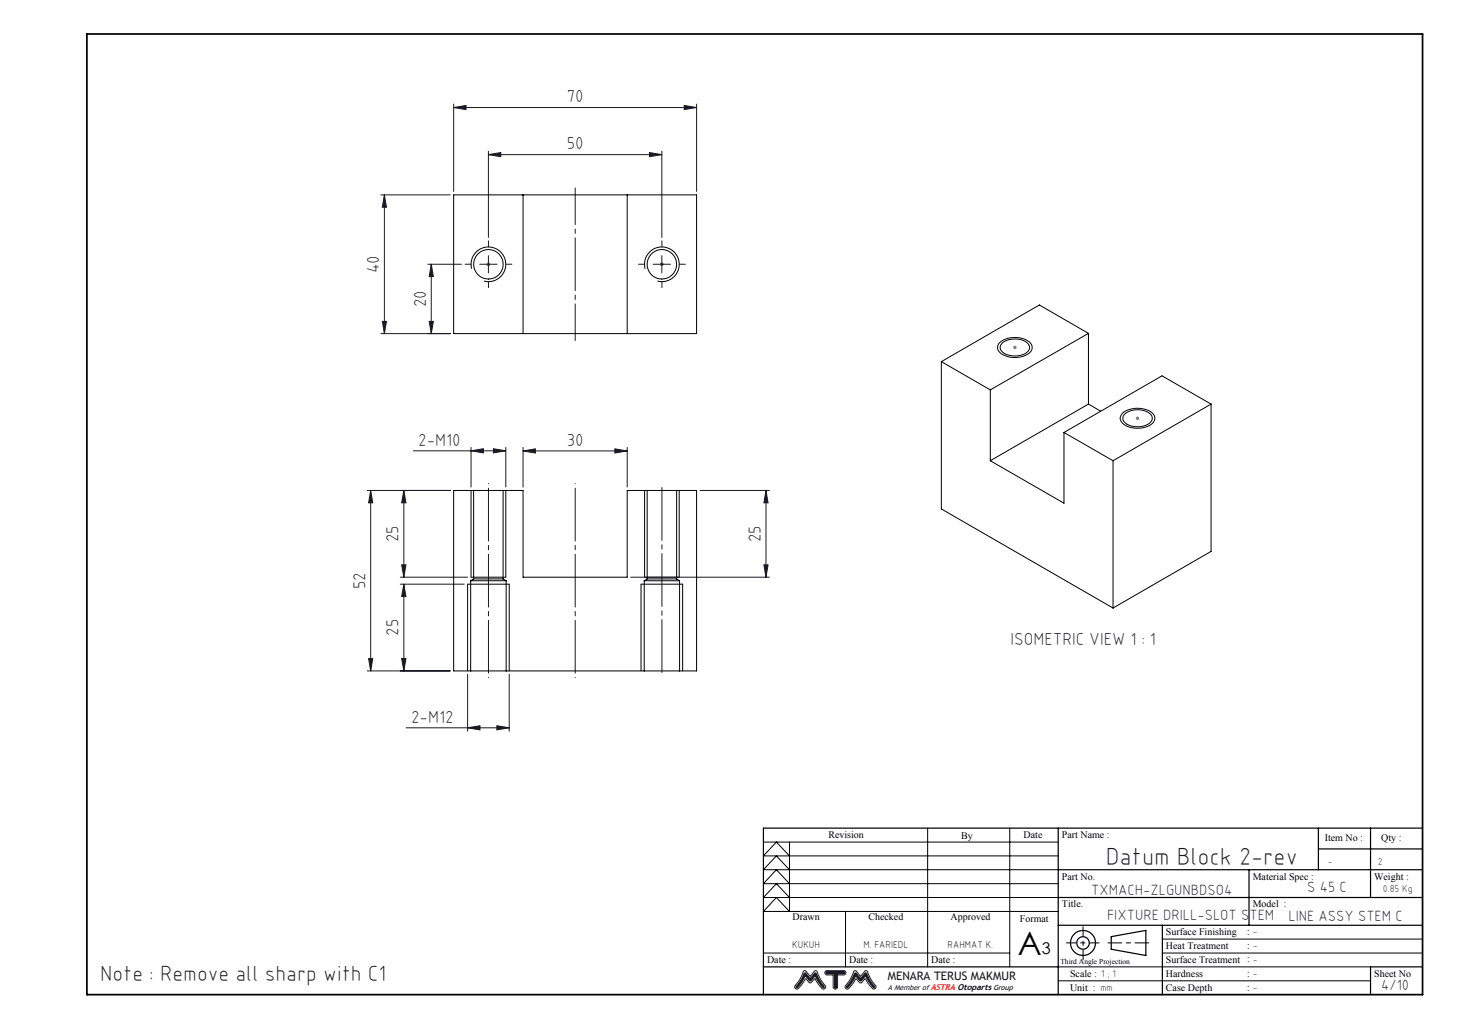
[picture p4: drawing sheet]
<svg xmlns="http://www.w3.org/2000/svg" width="420mm" height="297mm" viewBox="0 0 420 297" stroke-linecap="round" stroke-linejoin="round" font-family="sans-serif">
<g fill="none" stroke="#000" stroke-width=".35">
<path d="M305 238.8v48M380 238.8v12M395.1 238.8v20M410.1 238.8h-190v48M305 250.8h105.1M305 258.8h105.1M360 250.8v16M380 244.8h30.1M220.1 278.8h84.9M305 266.8h105.1M320.3 270.1l10-1.8v7.2l-10-1.8zM335.1 266.8v20"/>
<path d="M410.1 278.8h-15v8"/>
<circle cx="312.2" cy="271.9" r="1.8"/>
<circle cx="312.2" cy="271.9" r="3.6"/>
</g>
<path d="M231.6 280.1l.6-.2 1.4 1.6 1.3-1.6 .5 .1a15.2 15.2 0 0 0 2.6 4.5l-.1 .4-.4 .3a1.07 1.07 0 0 1-1.1-.8l-1.5-2.1-1.1 1.1h-.4l-1.2-1.2a7.6 7.6 0 0 1-2.5 3l-.5-.3-.1-.5 1.7-2.5zM231.9 280.6h.3l1.3 1.5 1.3-1.5h.4l.9 1.9 1.5 1.9-.2 .4a8.9 8.9 0 0 1-2.4-3.3l-1.4 1.4-1.3-1.3-.2-.1a6.6 6.6 0 0 1-2.5 3.3l-.1-.3 1.5-2zM238 280l5.2-.1a.62 .62 0 0 1 .6 .6 .62 .62 0 0 1-.6 .6h-1.8v3.5a.64 .64 0 0 1-.6 .6 .64 .64 0 0 1-.6-.6v-3.5h-2l-.4-.5zM238.3 280.3h5l.2 .3-.3 .1h-2.2v4l-.2 .1-.2-.1v-4h-2.2l-.2-.2zM244.1 284.7v.1M246.2 280l.5-.1 1.4 1.6 1.3-1.6 .5 .1a15.2 15.2 0 0 0 2.7 4.5l-.2 .4-.3 .3a1.07 1.07 0 0 1-1.2-.8l-1.5-2.2-1.2 1.2h-.4l-1-1.2a7.6 7.6 0 0 1-2.6 3l-.5-.3v-.6l1.4-1.9zM246.3 280.7l.5-.1 1.3 1.5 1.3-1.5h.4l.8 1.9 1.5 1.9-.1 .4a8.9 8.9 0 0 1-2.5-3.3l-1.4 1.4-1.5-1.4a6.6 6.6 0 0 1-2.4 3.3l-.1-.4 1.4-1.9z" fill="none" stroke="#191924" stroke-width=".29"/>
<path d="M307.4 271.9h9.4" fill="none" stroke="#000" stroke-width=".29" stroke-dasharray="15.2 1.3 1.3 1.3" stroke-dashoffset="12.5"/>
<path d="M312.2 276.8v-9.6" fill="none" stroke="#000" stroke-width=".29" stroke-dasharray="15.2 1.3 1.3 1.3" stroke-dashoffset="12.4"/>
<path d="M319.4 271.9h11.8" fill="none" stroke="#000" stroke-width=".29" stroke-dasharray="15.2 1.3 1.3 1.3" stroke-dashoffset="11.3"/>
<path d="M25 9.8h385.1v277h-385.1z" fill="none" stroke="#000" stroke-width=".5"/>
<g fill="none" stroke="#000" stroke-width=".29">
<path d="M267.4 238.8v40M291.1 238.8v40M220.1 242.8h84.9M227.6 250.8l-3.8-4-3.7 4h84.9M227.6 242.8v20l-3.8-4-3.7 4h84.9M227.6 258.8l-3.8-4-3.7 4h84.9M227.6 254.8l-3.8-4-3.7 4h84.9M227.6 246.8l-3.8-4-3.7 4h84.9M220.1 274.8h71M243.7 262.8v16M305 278.8h90.1M335.1 274.8h75"/>
<path d="M335.1 270.8h75M305 282.8h90.1"/>
</g>
<path d="M238.2 280.4l.1 .3h2.3v4l.2 .1 .2-.1v-4h2.3l.2-.1-.2-.3zM246.3 280.6l-1 2.2-1.3 1.7 .2 .3h.2l1-1.2 1.2-2.1h.2l1.2 1.4 1.6-1.4 1.9 2.9 .3 .4 .3-.1-1.4-2.1-.9-2h-.4l-1.3 1.5-1.4-1.5zM231.9 280.6h.4l1.2 1.5 1.4-1.5h.3l1 2 1.4 2.1-.3 .1-.4-.4-1.9-2.9h-.2l-1.2 1.4-.3-.1-1-1.2-.2-.1-1 1.8-1.2 1.5h-.3l-.1-.4 1.3-1.6z" fill-rule="evenodd" fill="#191924"/>
<path d="M136 77.5a5 5 0 0 1 4.3-6.3 5 5 0 0 1 5.5 5.4 5 5 0 0 1-6.3 4.4M185.9 77.5a5 5 0 0 1 4.4-6.3 5 5 0 0 1 5.5 5.4 5 5 0 0 1-6.3 4.4M288 99a7.1 7.1 0 0 1 9-.1 2.25 2.25 0 0 1-1.4 3.6 7.1 7.1 0 0 1-7.7-1.2l-.4-1.1zM323.7 119a7.2 7.2 0 0 1 8.7 .3 2.06 2.06 0 0 1-1 3.4 7.2 7.2 0 0 1-8.1-1l-.4-1.2 .2-.7zM135.8 141.4v25h10v-25M185.8 141.4v25h10v-25M134.8 193.5v-25.1h12v25.1M184.8 193.5v-25.1h12v25.1" fill="none" stroke="#000" stroke-width=".29"/>
<g fill="none" stroke="#191924" stroke-width=".29">
<path d="M130.8 31l3.5-.6v1.2zM130.8 30v25.2M130.8 31h70M197.2 30.4l3.6 .6-3.6 .6zM200.8 30v25.2M109.8 56.2h20M110.8 56.2v40M110.8 56.2l.6 3.6h-1.2zM140.8 44.6l3.6-.6v1.2zM140.8 43.6v24.9M140.8 44.6h50M187.2 44l3.6 .6-3.6 .6z"/>
<path d="M190.8 43.6v24.9M123.3 76.2h9.7M124.3 76.2v20M124.3 76.2l.6 3.6h-1.2zM138.3 76.2h5M140.8 73.7v5M188.3 76.2h5M190.8 73.7v5M109.8 96.2h20M110.2 92.7h1.2l-.6 3.5zM123.7 92.7h1.2l-.6 3.5zM119.2 130h26.6"/>
<path d="M135.8 130l3.5-.6v1.2zM135.8 129v11.4M142.2 129.4l3.6 .6-3.6 .6zM145.8 129v11.4M150.8 130l3.5-.6v1.2zM150.8 130h30M150.8 129v11.4M177.2 129.4l3.6 .6-3.6 .6zM180.8 129v11.4M105.9 141.4h23.9M106.9 141.4v52.1M106.9 141.4l.6 3.6h-1.2z"/>
<path d="M116.4 141.4v25M116.4 141.4l.6 3.6h-1.2zM201.8 141.4h20M220.8 141.4l.6 3.6h-1.2zM220.8 141.4v25M115.4 168.4h18.4M115.4 166.4h19.4M115.8 162.9h1.2l-.6 3.5zM116.4 168.4v25.1M116.4 168.4l.6 3.6h-1.2zM181.8 166.4h40M220.2 162.9h1.2l-.6 3.5z"/>
<path d="M105.9 193.5h23.9M106.3 189.9h1.2l-.6 3.6zM115.8 189.9h1.2l-.6 3.6zM134.8 194.4v16.5M146.8 194.4v16.5M117.1 209.9h29.7M134.8 209.9l3.6-.6v1.2zM143.2 209.3l3.6 .6-3.6 .6z"/>
</g>
<g fill="none" stroke="#808080" stroke-width=".29">
<path d="M140.3 76.2h1M140.4 75.8l.7 .7M140.8 75.7v1M141.1 75.8l-.7 .7M190.3 76.2h1M190.4 75.8l.7 .7M190.8 75.7v1M191.1 75.8l-.7 .7M292.2 99.8l.7 .7M292.6 99.7v1M292.9 99.8l-.7 .7M292.1 100.2h1"/>
<path d="M327.4 120.6h1M327.6 120.3l.7 .7M327.9 120.1v1M328.3 120.3l-.7 .7"/>
</g>
<path d="M135.8 76.2h-1.7M140.8 71.2v-1.8M145.8 76.2h1.8M185.8 76.2h-1.7M190.8 71.2v-1.8M195.8 76.2h1.8M140.8 81.2v1.7M190.8 81.2v1.7" fill="none" stroke="#191924" stroke-width=".29" stroke-dasharray="15.2 1.3 1.3 1.3"/>
<path d="M140.8 195.4v-56M165.8 195.4v-56" fill="none" stroke="#191924" stroke-width=".29" stroke-dasharray="15.2 1.3 1.3 1.3" stroke-dashoffset="-1.3"/>
<path d="M190.8 195.1v-55.7" fill="none" stroke="#191924" stroke-width=".29" stroke-dasharray="15.2 1.3 1.3 1.3" stroke-dashoffset="-1.1"/>
<path d="M165.8 98.2v-44" fill="none" stroke="#191924" stroke-width=".29" stroke-dasharray="15.2 1.3 1.3 1.3" stroke-dashoffset="4.7"/>
<g fill="#191924">
<path d="M135.8 130l3.5-.6v1.2zM142.2 129.4l3.6 .6-3.6 .6zM134.8 209.9l3.6-.6v1.2zM143.2 209.3l3.6 .6-3.6 .6zM140.8 44.6l3.6-.6v1.2zM187.2 44l3.6 .6-3.6 .6zM130.8 31l3.5-.6v1.2zM197.2 30.4l3.6 .6-3.6 .6z"/>
<path d="M150.8 130l3.5-.6v1.2zM177.2 129.4l3.6 .6-3.6 .6z"/>
<path d="M116.4 168.4l.6 3.6h-1.2zM115.8 189.9h1.2l-.6 3.6zM116.4 141.4l.6 3.6h-1.2zM115.8 162.9h1.2l-.6 3.5zM106.9 141.4l.6 3.6h-1.2zM106.3 189.9h1.2l-.6 3.6zM220.8 141.4l.6 3.6h-1.2zM220.2 162.9h1.2l-.6 3.5zM110.8 56.2l.6 3.6h-1.2zM110.2 92.7h1.2l-.6 3.5zM124.3 76.2l.6 3.6h-1.2zM123.7 92.7h1.2l-.6 3.5z"/>
</g>
<g fill="none" stroke="#000" stroke-width=".29">
<path d="M130.8 56.2h70v40h-70zM150.8 56.2v40M180.8 56.2v40M289.1 98.7a6.2 6.2 0 0 1 7.2 .4 1.76 1.76 0 0 1-.7 2.8 6 6 0 0 1-7.1-.9l-.1-1.2zM313.8 96.1l-14.2-8.2-28.2 16.4M313.8 96.1l-28.3 16.3M313.8 96.1v20.4M271.4 104.3l14.1 8.1M271.4 104.3v42.5l49.5 28.5M285.5 112.4v20.5M313.8 116.5l-28.3 16.4M313.8 116.5l3.5 2.1"/>
<path d="M324.1 119.5a5.8 5.8 0 0 1 7.9 .3 2.02 2.02 0 0 1-1.6 2.8 5.8 5.8 0 0 1-6.5-1.2l-.2-1.2zM349.1 116.5v42.5l-28.2 16.3M349.1 116.5l-28.2 16.4M349.1 116.5l-14.1-8.1-28.3 16.3M306.7 124.7v20.4l-21.2-12.2M306.7 124.7l14.2 8.2M320.9 132.9v42.4M136.5 141.4h8.5M136.5 141.4v25.5M136.5 141.4h-5.7v52.1h4.9M145 141.4v25.5M145 141.4h5.8v25h30v-25h5.7"/>
<path d="M186.5 141.4h8.6M186.5 141.4v25.5M195.1 141.4v25.5M195.1 141.4h5.7v52.1h-4.9M135.7 167.5h10.2M135.7 167.5v26M136.5 166.9h8.5M136.5 166.9l-.8 .6M145 166.9l.9 .6M145.9 167.5v26M185.7 167.5h10.2M185.7 167.5v26"/>
<path d="M186.5 166.9h8.6M186.5 166.9l-.8 .6M195.1 166.9l.8 .6M195.9 167.5v26M135.7 193.5h10.2M145.9 193.5h39.8M185.7 193.5h10.2"/>
<circle cx="140.8" cy="76.2" r="4.2"/>
<circle cx="190.8" cy="76.2" r="4.2"/>
</g>
<text font-size="9.3" x="293.4" y="275.2">A</text>
<text font-size="7.1" fill="#191924" x="318.7" y="249.3">Datum Block 2-rev</text>
<text font-size="6.3" fill="#191924" x="28.9" y="282.8">Note : Remove all sharp with C1</text>
<g font-size="5" fill="#191924">
<text x="163.4" y="29.5">70</text>
<text x="163.4" y="43.1">50</text>
<text x="109.3" y="78.8" transform="rotate(-90 109.3 78.8)">40</text>
<text x="122.8" y="88.6" transform="rotate(-90 122.8 88.6)">20</text>
<text x="120.6" y="128.5">2-M10</text>
<text x="163.4" y="128.5">30</text>
<text x="114.9" y="156.4" transform="rotate(-90 114.9 156.4)">25</text>
<text x="219.3" y="156.4" transform="rotate(-90 219.3 156.4)">25</text>
<text x="105.4" y="169.9" transform="rotate(-90 105.4 169.9)">52</text>
<text x="114.9" y="183.4" transform="rotate(-90 114.9 183.4)">25</text>
<text x="291.3" y="186.1">ISOMETRIC VIEW 1 : 1</text>
<text x="118.5" y="208.3">2-M12</text>
</g>
<text font-size="4.7" x="300.3" y="275.2">3</text>
<g font-size="4.3" fill="#191924">
<text x="314.6" y="258">TXMACH-ZLGUNBDSO4</text>
<text x="376.8" y="257.1">S 45 C</text>
<text x="319.1" y="265.3">FIXTURE DRILL-SLOT STEM</text>
<text x="371.4" y="265.6">LINE ASSY STEM C</text>
<text x="398.1" y="285.4">4/10</text>
</g>
<text font-size="3.4" fill="#191924" x="255.9" y="282.6">MENARA TERUS MAKMUR</text>
<g font-size="2.9">
<text x="238.8" y="241.5">Revision</text>
<text x="277.1" y="241.9">By</text>
<text x="295.1" y="241.5">Date</text>
<text x="306.1" y="241.6">Part Name :</text>
<text x="381.9" y="242.4">Item No :</text>
<text x="398.2" y="242.4">Qty :</text>
<text x="306.1" y="253.6">Part No.</text>
<text x="361.1" y="253.6">Material Spec :</text>
<text x="396.1" y="253.6">Weight :</text>
<text x="306.1" y="261.6">Title.</text>
<text x="361.1" y="261.6">Model :</text>
<text x="228.5" y="265.3">Drawn</text>
<text x="250.3" y="265.3">Checked</text>
<text x="274" y="265.3">Approved</text>
<text x="294" y="265.9">Format</text>
<text x="336.1" y="269.6">Surface Finishing</text>
<text x="228.4" y="273.5">KUKUH</text>
<text x="248.9" y="273.5">M. FARIEDL</text>
<text x="273.2" y="273.5">RAHMAT K.</text>
<text x="336.1" y="273.6">Heat Treatment</text>
<text x="221.1" y="277.6">Date :</text>
<text x="244.8" y="277.6">Date :</text>
<text x="268.4" y="277.6">Date :</text>
<text x="308.5" y="281.6">Scale : 1 ; 1</text>
<text x="336.1" y="281.6">Hardness</text>
<text x="336.1" y="277.6">Surface Treatment</text>
<text x="396.1" y="281.6">Sheet No</text>
<text x="308.5" y="285.6">Unit : mm</text>
<text x="336.1" y="285.6">Case Depth</text>
</g>
<g font-size="2.9" fill="#191924">
<text x="382.8" y="249.3">-</text>
<text x="397.2" y="249.3">2</text>
<text x="398.6" y="257.1">0.85 Kg</text>
</g>
<g font-size="2.7" fill="#191924">
<text x="359.5" y="269.7">: -</text>
<text x="359.5" y="273.7">: -</text>
<text x="359.5" y="277.5">: -</text>
<text x="359.5" y="281.7">: -</text>
<text x="359.5" y="285.7">: -</text>
</g>
<text font-size="2.2" x="305.7" y="278">Third Angle Projection</text>
<text font-size="2.1" fill="#191924" x="256" y="285.4">A Member of ASTRA Otoparts Group</text>
</svg>
